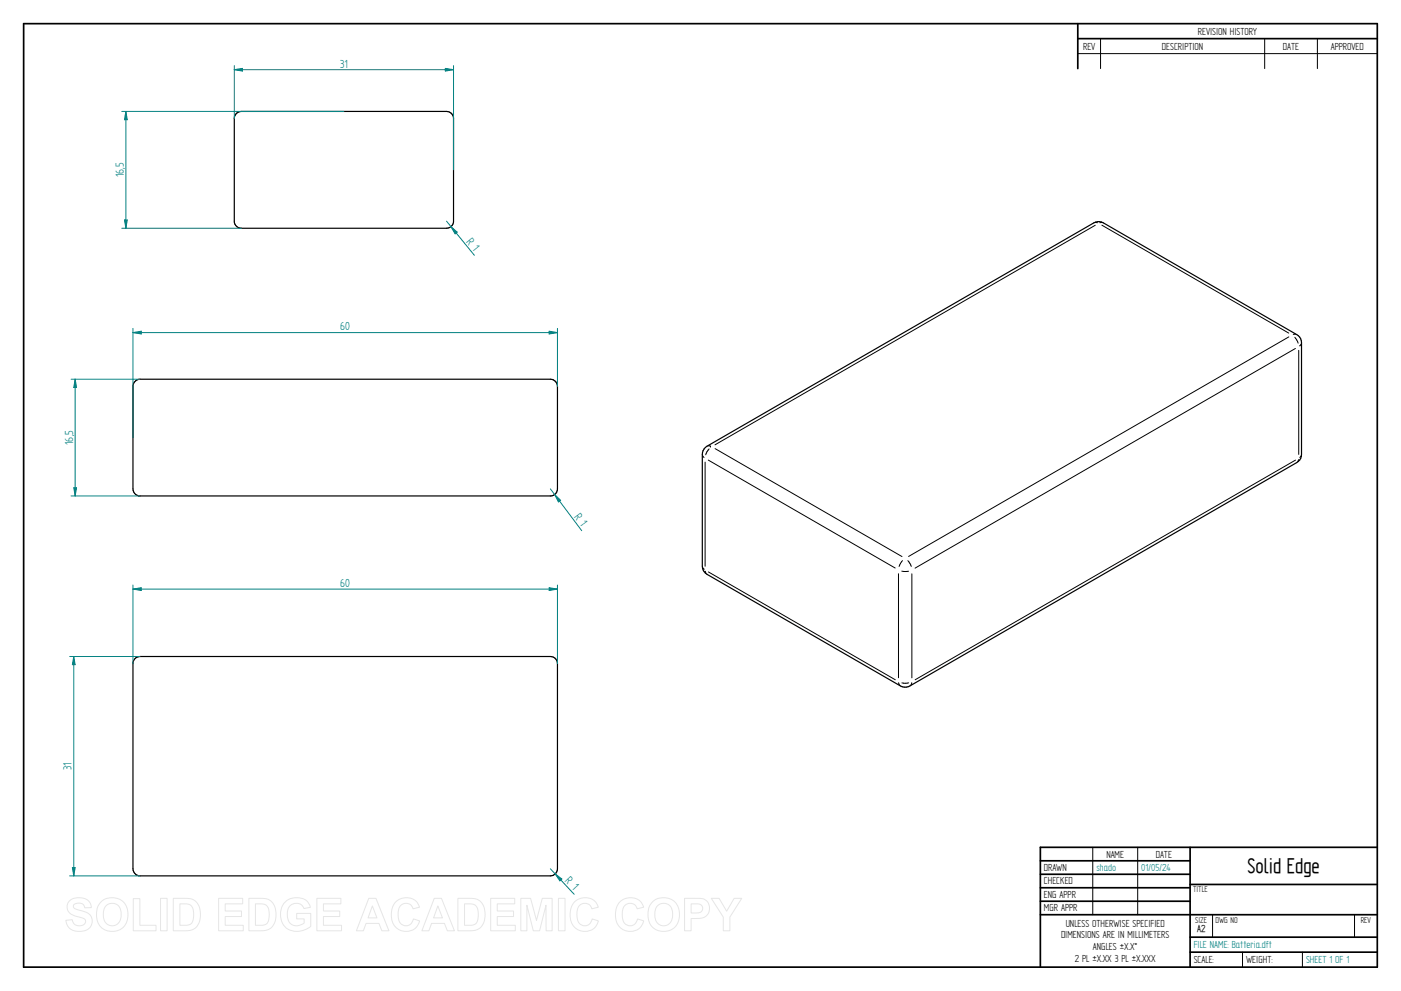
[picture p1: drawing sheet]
<svg xmlns="http://www.w3.org/2000/svg" width="594mm" height="420mm" viewBox="0 0 594 420" stroke-linecap="round" stroke-linejoin="round" font-family="sans-serif">
<g fill="none" stroke="#000" stroke-width=".72">
<path d="M10 10h574v400h-574zM457 10v19.1M457 16.4h127M504.6 359.2v50.8M584 359.2h-142.9v50.8M441.1 365h63.5M441.1 370.7h63.5M441.1 376.4h63.5M504.6 375h79.4M441.1 382.1h63.5M441.1 387.8h142.9M504.6 397.3h79.4"/>
<path d="M504.6 403.7h79.4"/>
</g>
<g fill="none" stroke="#000" stroke-width=".42">
<path d="M466.7 16.4v12.7M536.3 16.4v12.7M558.6 16.4v12.7M457 22.7h127M464.3 94.3l1.1 .1M464.4 95.5l-161.2 93.1M467.2 95.5l79.3 45.7M467.4 94.3l-1 .1M546.5 142.8l-161.2 93.1M549.1 143l1.4 2.5M549.3 147.7l-161.3 93.2M549.4 141.7l-1 .1"/>
<path d="M550.7 148.5v44.2M551.8 145.8l-.7 .8M297.9 193.2l.6 .8M299 195.9v44.2M300.3 195.1l79.3 45.7M300.3 189l1 .1M300.7 190.3l-1.5 2.5M301.3 189.1h.1M303.2 190.2l79.3 45.8M549.4 195.1l-161.3 93.1M550.7 194.9l-.4 .9M551.8 193.2l-.6 .8"/>
<path d="M382.7 237.7l-1.5 2.5M385 237.7l1.4 2.5M297.9 240.6l.7 .7M299 242.3l.4 .8M299 242.2v.1M300.4 242.5l79.2 45.7M381 243.2v44.2M382.4 242.1l2.9 .1M386.7 243.3v44.1M381 289.5l.4 .9M385.3 289.5h-2.9M386.6 289.5l-.4 .9"/>
<path d="M463.4 359.2v28.6M482.4 359.2v28.6M514.2 387.9v9.4M574.4 387.9v9.4M526.9 403.7v6.3M552.3 403.7v6.3"/>
</g>
<path d="M100 48.4l1-.9 1.4-.3h87l1.2 .3 1.1 .9 .6 1.8v43.6l-.3 1.3-1.4 1.4-1.2 .3h-87l-1.4-.3-1-.9-.7-1.8v-43.6zM57.1 161.9l1-.8 1.3-.3 174.7 .1 1.6 1 .7 1.9-.1 44.1-1.1 1.7-1.8 .7-174.7-.1-1.6-1-.7-1.9v-43.5zM299.1 189.7l164.7-95.2a4.1 4.1 0 0 1 4.1 0l82 47.4a3.9 3.9 0 0 1 2 3.4v47.4a3.9 3.9 0 0 1-2 3.4l-164.1 94.7a4 4 0 0 1-4 0l-82-47.3a4.1 4.1 0 0 1-2-3.5v-47.3a4 4 0 0 1 1.3-3zM57.1 279.4l1-.8 1.3-.3h174l1.3 .3 1.4 1.4 .3 1.3v87l-.3 1.3-1.4 1.5-1.3 .2h-174l-1.3-.2-1.4-1.5-.3-1.3v-87z" fill="none" stroke="#000" stroke-width=".51"/>
<path d="M99.3 29.5l3.5-.5v1.1zM99.3 27.8v22.4M192.3 27.8v44.2" fill="none" stroke="#008080" stroke-width=".42"/>
<path d="M99.3 29.5l3.5-.5v1.1z" fill="#008080"/>
<path d="M188.8 29l3.5 .5-3.5 .6z" fill="none" stroke="#008080" stroke-width=".42"/>
<path d="M188.8 29l3.5 .5-3.5 .6z" fill="#008080"/>
<path d="M99.3 29.5h93M51.6 47.2h94.2M53.4 47.2l.6 3.6h-1.2zM51.6 96.8h50.8" fill="none" stroke="#008080" stroke-width=".42"/>
<path d="M53.4 47.2l.6 3.6h-1.2z" fill="#008080"/>
<path d="M52.8 93.3h1.2l-.6 3.5z" fill="none" stroke="#008080" stroke-width=".42"/>
<path d="M52.8 93.3h1.2l-.6 3.5z" fill="#008080"/>
<path d="M53.4 47.2v49.6M56.4 139.2v46.3M236.4 139.2v24.6M56.4 141l3.5-.6v1.2z" fill="none" stroke="#008080" stroke-width=".42"/>
<path d="M56.4 141l3.5-.6v1.2z" fill="#008080"/>
<path d="M232.9 140.4l3.5 .6-3.5 .6z" fill="none" stroke="#008080" stroke-width=".42"/>
<path d="M232.9 140.4l3.5 .6-3.5 .6z" fill="#008080"/>
<path d="M56.4 141h180M30.1 160.8h29.3M31.9 160.8l.6 3.5h-1.2zM30.1 210.3h29.3" fill="none" stroke="#008080" stroke-width=".42"/>
<path d="M31.9 160.8l.6 3.5h-1.2z" fill="#008080"/>
<path d="M31.3 206.8h1.2l-.6 3.5z" fill="none" stroke="#008080" stroke-width=".42"/>
<path d="M31.3 206.8h1.2l-.6 3.5z" fill="#008080"/>
<path d="M31.9 160.8v49.5M56.4 248v33.3M232.9 249.2l3.5 .6-3.5 .6zM236.4 248v33.3" fill="none" stroke="#008080" stroke-width=".42"/>
<path d="M232.9 249.2l3.5 .6-3.5 .6z" fill="#008080"/>
<path d="M56.4 249.8l3.5-.6v1.2z" fill="none" stroke="#008080" stroke-width=".42"/>
<path d="M56.4 249.8l3.5-.6v1.2z" fill="#008080"/>
<path d="M56.4 249.8h180M29.5 278.3h29.9M31.3 278.3l.6 3.5h-1.2zM29.5 371.3h29.9" fill="none" stroke="#008080" stroke-width=".42"/>
<path d="M31.3 278.3l.6 3.5h-1.2z" fill="#008080"/>
<path d="M30.7 367.8h1.2l-.6 3.5z" fill="none" stroke="#008080" stroke-width=".42"/>
<path d="M30.7 367.8h1.2l-.6 3.5z" fill="#008080"/>
<path d="M189.4 93.8l11.8 14.4M191.2 96.1l2.7 2.3-.9 .7zM31.3 278.3v93" fill="none" stroke="#008080" stroke-width=".42"/>
<path d="M191.2 96.1l2.7 2.3-.9 .7z" fill="#008080"/>
<path d="M233.4 207.3l13.3 17.7M235.2 209.7l2.5 2.4-.9 .7z" fill="none" stroke="#008080" stroke-width=".42"/>
<path d="M235.2 209.7l2.5 2.4-.9 .7z" fill="#008080"/>
<path d="M233.4 368.3l10.1 10.8M235.4 370.5l2.8 2.2-.8 .8z" fill="none" stroke="#008080" stroke-width=".42"/>
<path d="M235.4 370.5l2.8 2.2-.8 .8z" fill="#008080"/>
<g fill="none" stroke="#e6e6e6" stroke-width=".42">
<path d="M29.6 381.8a6.5 6.5 0 0 1 8.5 .8l.6 2.2-2.8 .1a2.7 2.7 0 0 0-2.1-2 2.7 2.7 0 0 0-2.7 1.1 1.87 1.87 0 0 0 2.2 1.8l1.4 .4a4.4 4.4 0 0 1 4 6.2 6.4 6.4 0 0 1-9.1 1.3l-1.2-1.8-.5-1.7 2.7-.3a2.94 2.94 0 0 0 2.6 2.6 2.94 2.94 0 0 0 3.1-1.9 2.67 2.67 0 0 0-2.9-1.8 4.9 4.9 0 0 1-5-4.3l.4-1.6zM43.1 382.1a6.9 6.9 0 0 1 8.2-.5 6.9 6.9 0 0 1 2.8 7.7 6.7 6.7 0 0 1-8 5.5 6.7 6.7 0 0 1-5.1-8.3 6.4 6.4 0 0 1 2.1-4.4zM44.8 384.2a3.9 3.9 0 0 1 4.6-.8 3.9 3.9 0 0 1 2 4.3 3.8 3.8 0 0 1-1.9 4.3 3.8 3.8 0 0 1-4.6-.7 6.6 6.6 0 0 1-.1-7.1zM56.5 381h2.8v11.3h6.9v2.3h-9.7zM68.1 380.9h2.8v13.7h-2.8zM73.5 380.9h5a5.9 5.9 0 0 1 6.5 7 5.9 5.9 0 0 1-6.3 6.7h-5.2zM76.3 383.2h1.8a3.4 3.4 0 0 1 4 3.9v1.2a3.2 3.2 0 0 1-3.8 4h-2zM92.7 380.9h10.2v2.3h-7.4v3h6.9v2.4h-6.9v3.7h7.7v2.3h-10.5zM105.5 380.9h5.1a5.9 5.9 0 0 1 6.4 7 5.9 5.9 0 0 1-6.3 6.7h-5.2zM108.3 383.2h1.9a3.4 3.4 0 0 1 4 3.9v1.2a3.2 3.2 0 0 1-3.8 4h-2.1zM120.9 382.4a7.3 7.3 0 0 1 9.7 .1l1 2.2-2.7 .5a3.7 3.7 0 0 0-4.6-2 3.7 3.7 0 0 0-2.5 4.4 4.2 4.2 0 0 0 2.2 4.5 4.2 4.2 0 0 0 5-.8v-1.7h-3.2v-2.3h6v5.4a8.1 8.1 0 0 1-11.8-.8 8.3 8.3 0 0 1 .9-9.5zM134.4 380.9h10.2v2.3h-7.4v3h6.9v2.4h-6.9v3.7h7.6v2.3h-10.4z"/>
<path d="M156.4 380.9h3l5.5 13.7h-3l-1.2-3.1h-5.5l-1.1 3.1h-3zM157.9 384.1l1.9 5.1h-3.7zM167.7 382.5a6 6 0 0 1 10.2 2.1l-2.8 .7a3.2 3.2 0 0 0-3.9-2.2 3.2 3.2 0 0 0-2.4 3.8 4.6 4.6 0 0 0 2.5 5.5 3.2 3.2 0 0 0 4-2.8l2.6 .8a6.1 6.1 0 0 1-7.2 4.3 6.1 6.1 0 0 1-4.8-6.8 7.7 7.7 0 0 1 1.8-5.4zM184.1 380.9h3.1l5.5 13.7h-3l-1.2-3.1h-5.5l-1.1 3.1h-3zM185.7 384.1l1.9 5.1h-3.8zM194.2 380.9h5a5.9 5.9 0 0 1 6.5 7 5.9 5.9 0 0 1-6.3 6.7h-5.2zM197 383.2h1.8a3.4 3.4 0 0 1 4 3.9v1.2a3.2 3.2 0 0 1-3.8 4h-2zM208.1 380.9h10.2v2.3h-7.4v3h6.9v2.4h-6.9v3.7h7.6v2.3h-10.4zM220.8 380.9h4.2l2.5 9.3 2.4-9.3h4.2v13.7h-2.5l-.1-10.8-2.7 10.8h-2.7l-2.7-10.8v10.8h-2.6zM236.8 380.9h2.8v13.7h-2.8zM243.5 382.5a6 6 0 0 1 10.2 2.1l-2.8 .7a3.2 3.2 0 0 0-3.8-2.2 3.2 3.2 0 0 0-2.4 3.8 4.6 4.6 0 0 0 2.4 5.5 3.2 3.2 0 0 0 4-2.8l2.6 .8a6.1 6.1 0 0 1-7.2 4.3 6.1 6.1 0 0 1-4.7-6.8 7.7 7.7 0 0 1 1.7-5.4zM262.7 382.5a6 6 0 0 1 10.2 2.1l-2.7 .7a3.2 3.2 0 0 0-3.9-2.2 3.2 3.2 0 0 0-2.4 3.8 4.6 4.6 0 0 0 2.4 5.5 3.2 3.2 0 0 0 4-2.8l2.7 .8a6.1 6.1 0 0 1-7.2 4.3 6.1 6.1 0 0 1-4.8-6.8 7.7 7.7 0 0 1 1.7-5.4z"/>
<path d="M277 382.1a6.9 6.9 0 0 1 8.2-.5 6.9 6.9 0 0 1 2.8 7.7 6.7 6.7 0 0 1-8.1 5.5 6.7 6.7 0 0 1-5.1-8.3 6.4 6.4 0 0 1 2.2-4.4zM278.7 384.2a3.9 3.9 0 0 1 4.6-.8 3.9 3.9 0 0 1 1.9 4.3 3.8 3.8 0 0 1-1.8 4.3 3.8 3.8 0 0 1-4.7-.7 6.6 6.6 0 0 1 0-7.1zM290.3 380.9h5.2a4.4 4.4 0 0 1 5.4 4.3 4.4 4.4 0 0 1-5.4 4.2h-2.4v5.2h-2.8zM293.1 383.2h1.8a2.1 2.1 0 0 1 2.6 .6 2.1 2.1 0 0 1 0 2.6 3.4 3.4 0 0 1-2.9 .7h-1.5zM301.6 380.9h3.3l3.2 5.4 3.2-5.4h3.2l-5 7.9v5.8h-2.8v-5.8z"/>
</g>
<text font-size="10.1" x="529" y="370.2">Solid Edge</text>
<g font-size="5.6" fill="#008080">
<text x="144.2" y="28.7">31</text>
<text x="52.5" y="75.1" transform="rotate(-90 52.5 75.1)">16,5</text>
<text x="197.5" y="102.4" transform="rotate(51 197.5 102.4)">R 1</text>
<text x="144.3" y="140.1">60</text>
<text x="31" y="188.6" transform="rotate(-90 31 188.6)">16,5</text>
<text x="243.3" y="219" transform="rotate(53 243.3 219)">R 1</text>
<text x="144.3" y="248.9">60</text>
<text x="30.4" y="326.5" transform="rotate(-90 30.4 326.5)">31</text>
<text x="239.4" y="373.5" transform="rotate(47 239.4 373.5)">R 1</text>
</g>
<g font-size="4.9">
<text x="507.9" y="14.7">REVISION HISTORY</text>
<text x="459.3" y="21">REV</text>
<text x="492.7" y="21">DESCRIPTION</text>
<text x="544" y="21">DATE</text>
<text x="564.3" y="21">APPROVED</text>
<text x="469.1" y="363.6">NAME</text>
<text x="490.1" y="363.6">DATE</text>
<text x="442.7" y="369.3">DRAWN</text>
<text x="442.7" y="375">CHECKED</text>
<text x="442.7" y="380.7">ENG APPR</text>
<text x="442.7" y="386.4">MGR APPR</text>
<text x="451.9" y="392.9">UNLESS OTHERWISE SPECIFIED</text>
<text x="449.9" y="397.9">DIMENSIONS ARE IN MILLIMETERS</text>
<text x="455.7" y="407.8">2 PL ±X.XX 3 PL ±X.XXX</text>
<text x="463.5" y="402.9">ANGLES ±X.X°</text>
<text x="506.2" y="408.3">SCALE:</text>
<text x="528.4" y="408.3">WEIGHT:</text>
</g>
<g font-size="4.9" fill="#008080">
<text x="464.9" y="369.3">shado</text>
<text x="483.9" y="369.3">01/05/24</text>
<text x="506.2" y="402">FILE NAME: Batteria.dft</text>
<text x="553.8" y="408.4">SHEET 1 OF 1</text>
</g>
<text font-size="4.8" x="507.7" y="395.3">A2</text>
<g font-size="4.1">
<text x="505.9" y="378.3">TITLE</text>
<text x="506.9" y="391.1">SIZE</text>
<text x="515.4" y="391.1">DWG NO</text>
<text x="577" y="391.1">REV</text>
</g>
</svg>
